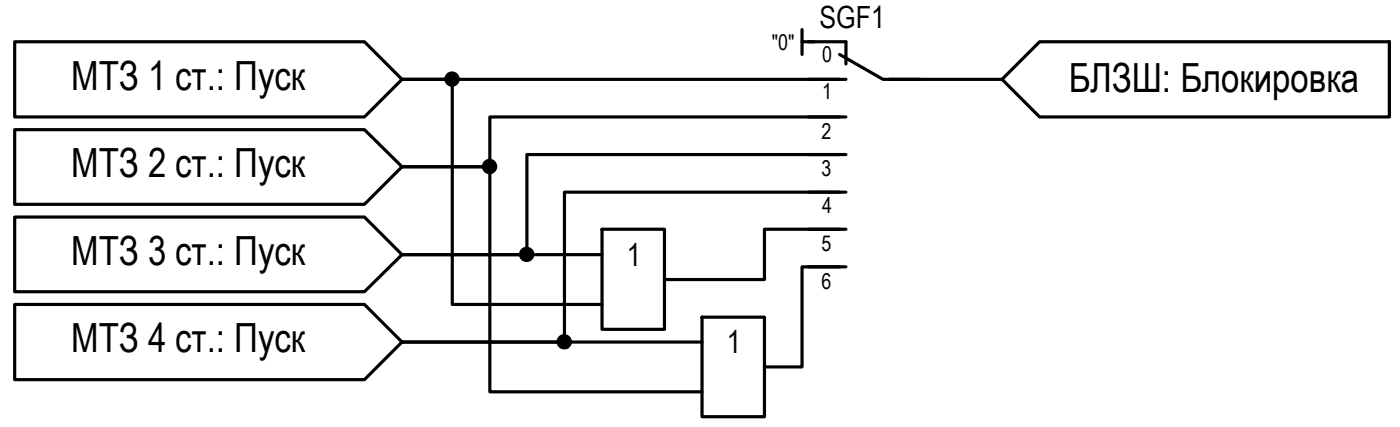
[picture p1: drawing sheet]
<svg xmlns="http://www.w3.org/2000/svg" width="112mm" height="34mm" viewBox="0 0 112 34" stroke-linecap="round" stroke-linejoin="round" font-family="sans-serif">
<path d="M64.7 3.3h3v1.8M64.7 6.3h3M67.2 4.4l3.4 1.9h3" fill="none" stroke="#000" stroke-width=".25"/>
<!-- layer: 0 -->
<g fill="none" stroke="#000" stroke-width=".25">
<path d="M1.2 3.3h28l3 3-3 3h-28zM1.2 10.4h28l3 2.9-3 3h-28zM1.2 17.3h28l3 3.1-3 2.9h-28zM32.2 6.3h4v18h12M32.2 13.3h7v18h17M32.2 6.3h35M48.2 18.3h5v8h-5zM64.2 2.4v2M64.2 3.3h.9M64.7 9.3h3M64.7 12.4h3M64.7 15.4h3"/>
<path d="M64.7 18.3h3M67.2 9.3h-28v4h-7M67.2 12.4h-25v8h-10M67.2 15.4h-22v11.9h-13l-3-3h-28v6h28l3-3h24M67.2 18.3h-6v4h-8M71.2 6.3h9M80.2 6.3l3-3h28v6h-28zM32.2 20.4h16M56.2 25.4h5v7.9h-5zM64.7 21.3h3M67.2 21.3h-3v8h-3"/>
<circle cx="36.2" cy="6.3" r=".49"/>
<circle cx="39.2" cy="13.3" r=".49"/>
<circle cx="42.1" cy="20.3" r=".49"/>
<circle cx="45.1" cy="27.3" r=".49"/>
</g>
<g fill="#000" stroke="#000" stroke-width=".08">
<path d="M35.9 6h.6zM36.1 6.9h.2zM36.1 5.8h.1zM39.1 13.8h.2zM39.1 12.9h.1zM42.1 19.8h.1zM42.1 20.8h.2zM45.1 27.8h.2zM45.1 26.8h.1z"/>
<path d="M36.1 6.9h.1zM36.1 6.9h.1z"/>
<path d="M36.1 5.8l.2 .1zM36.1 5.9h.2z"/>
<path d="M36.1 5.9h.2zM36 5.9h.3z"/>
<path d="M36 5.9h.4zM36 5.9h.4z"/>
<path d="M36 6.8h.3zM36 6.8l.3 .1z"/>
<path d="M36 5.9h.4zM36 5.9h.4z"/>
<path d="M35.9 5.9l.6 .1zM35.9 5.9l.6 .1zM35.8 6h.7z"/>
<path d="M35.9 6.8h.5zM35.9 6.8h.5z"/>
<path d="M36 6.8h.4zM36 6.8h.3z"/>
<path d="M35.8 6h.7zM35.8 6h.7z"/>
<path d="M35.8 6.7l.7 .1zM35.8 6.7l.7 .1z"/>
<path d="M35.9 6.8h.6zM35.9 6.8h.5z"/>
<path d="M35.8 6h.8zM35.8 6h.8z"/>
<path d="M35.8 6.7h.7zM35.8 6.7h.7z"/>
<path d="M35.8 6l.8 .1zM35.8 6l.8 .1z"/>
<path d="M35.8 6.6h.8zM35.8 6.6h.8z"/>
<path d="M35.8 6.6h.8zM35.8 6.6l.7 .1z"/>
<path d="M35.8 6.1h.8zM35.8 6.1h.8z"/>
<path d="M35.7 6.1l1 .1zM35.7 6.1l1 .1z"/>
<path d="M35.7 6.6h.9zM35.7 6.6h.9z"/>
<path d="M35.7 6.2h1zM35.7 6.2h1z"/>
<path d="M35.7 6.2l1 .1zM35.7 6.2l1 .1z"/>
<path d="M35.7 6.3h1zM35.7 6.3h1z"/>
<path d="M35.7 6.3h1zM35.7 6.3h1z"/>
<path d="M35.7 6.3l1 .1zM35.7 6.3l1 .1z"/>
<path d="M35.7 6.4h1zM35.7 6.4h1z"/>
<path d="M35.7 6.4l1 .1zM35.7 6.4l1 .1z"/>
<path d="M35.7 6.5l1 .1v-.1zM35.7 6.5l1 .1h-1z"/>
<path d="M35.7 6.6h1zM35.7 6.6h.9z"/>
<path d="M39.1 13.8h.1zM39.1 13.8h.1z"/>
<path d="M39.1 12.9h.2zM39.1 12.9h.2z"/>
<path d="M39.1 12.9h.2zM39 12.9h.3z"/>
<path d="M39 12.9h.4zM39 12.9h.4z"/>
<path d="M39 13.8h.3zM39 13.8h.3z"/>
<path d="M39 12.9h.4zM38.9 12.9h.5z"/>
<path d="M39 13.8h.4zM39 13.8h.3z"/>
<path d="M38.9 12.9h.5zM38.9 12.9h.5z"/>
<path d="M38.9 13.8h.5zM38.9 13.8h.5z"/>
<path d="M38.9 12.9h.6zM38.9 12.9h.6z"/>
<path d="M38.9 13.8h.5zM38.9 13.8h.5z"/>
<path d="M38.9 12.9l.6 .1zM38.9 12.9l.6 .1z"/>
<path d="M38.9 13.7h.6zM38.9 13.7l.5 .1z"/>
<path d="M38.8 13h.8zM38.8 13h.8z"/>
<path d="M38.8 13.7h.7zM38.8 13.7h.7z"/>
<path d="M38.8 13l.8 .1zM38.8 13l.8 .1z"/>
<path d="M38.8 13.1h.8zM38.8 13.1h.8z"/>
<path d="M38.8 13.6l.8 .1zM38.8 13.6l.8 .1z"/>
<path d="M38.8 13.7h.8zM38.8 13.7h.7z"/>
<path d="M38.7 13.1l.9 .1zM38.7 13.1l.9 .1z"/>
<path d="M38.7 13.2h1zM38.7 13.2h1z"/>
<path d="M38.7 13.5l.9 .1zM38.7 13.5l.9 .1z"/>
<path d="M38.7 13.6h.9zM38.7 13.6h.9z"/>
<path d="M38.7 13.2h1zM38.7 13.2h1z"/>
<path d="M38.7 13.2l1 .1zM38.7 13.2l1 .1z"/>
<path d="M38.7 13.3h1zM38.7 13.3h1z"/>
<path d="M38.7 13.3l1 .1v-.1zM38.7 13.3l1 .1h-1z"/>
<path d="M38.7 13.4l1 .1zM38.7 13.4l1 .1z"/>
<path d="M38.7 13.5h1zM38.7 13.5h1z"/>
<path d="M38.7 13.5h1zM38.7 13.5h.9z"/>
<path d="M42.1 19.8h.2zM42.1 19.8h.2z"/>
<path d="M42.1 19.8h.2zM42 19.8h.3z"/>
<path d="M42 19.8l.4 .1zM42 19.8l.4 .1z"/>
<path d="M42 19.9h.4zM41.9 19.9h.5z"/>
<path d="M41.9 19.9h.5zM41.9 19.9h.5z"/>
<path d="M41.9 19.9l.6 .1zM41.9 19.9l.6 .1z"/>
<path d="M41.9 20h.6zM41.8 20h.7z"/>
<path d="M41.8 20h.8zM41.8 20h.8z"/>
<path d="M42.1 20.8h.1zM42.1 20.8h.1z"/>
<path d="M42 20.8h.3zM42 20.8h.3z"/>
<path d="M42 20.8h.4zM42 20.8h.3z"/>
<path d="M41.9 20.8h.5zM41.9 20.8h.5z"/>
<path d="M41.9 20.7h.5zM41.9 20.7l.5 .1z"/>
<path d="M41.9 20.7h.6zM41.9 20.7h.5z"/>
<path d="M41.8 20.7h.7zM41.8 20.7h.7z"/>
<path d="M41.8 20l.8 .1zM41.8 20l.8 .1z"/>
<path d="M41.7 20.1h.9zM41.7 20.1h.9z"/>
<path d="M41.7 20.6l.9 .1zM41.7 20.6l.9 .1z"/>
<path d="M41.8 20.7h.8zM41.8 20.7h.7z"/>
<path d="M41.7 20.1h.9zM41.7 20.1h.9z"/>
<path d="M41.7 20.1l1 .1zM41.7 20.1l1 .1z"/>
<path d="M41.7 20.5l.9 .1zM41.7 20.5l.9 .1z"/>
<path d="M41.7 20.6h.9zM41.7 20.6h.9z"/>
<path d="M41.7 20.2h1zM41.7 20.2h1z"/>
<path d="M41.7 20.2l1 .1v-.1zM41.7 20.2l1 .1h-1z"/>
<path d="M41.7 20.3l1 .1zM41.7 20.3l1 .1z"/>
<path d="M41.7 20.4h1zM41.7 20.4h1z"/>
<path d="M41.7 20.4h1zM41.7 20.4h1z"/>
<path d="M41.7 20.4l1 .1zM41.7 20.4l1 .1z"/>
<path d="M41.7 20.5h1zM41.7 20.5h.9z"/>
<path d="M45.1 27.8h.1zM45.1 27.8h.1z"/>
<path d="M45.1 26.8h.2zM45.1 26.8h.2z"/>
<path d="M45.1 26.8l.2 .1zM45 26.9h.3z"/>
<path d="M45 26.9h.4zM44.9 26.9h.5z"/>
<path d="M45 27.8h.3zM45 27.8h.3z"/>
<path d="M44.9 26.9h.5zM44.9 26.9h.5z"/>
<path d="M44.9 27.8h.5zM44.9 27.8h.4z"/>
<path d="M44.9 26.9h.6zM44.9 26.9h.6z"/>
<path d="M44.9 27.8h.5zM44.9 27.8h.5z"/>
<path d="M44.9 26.9l.6 .1zM44.9 26.9l.6 .1z"/>
<path d="M44.9 27.7h.6zM44.9 27.7l.5 .1z"/>
<path d="M44.8 27h.7zM44.8 27h.7z"/>
<path d="M44.8 27.7h.7zM44.8 27.7h.7z"/>
<path d="M44.8 27h.7zM44.8 27h.7z"/>
<path d="M44.8 27h.8zM44.7 27h.9z"/>
<path d="M44.8 27.6l.7 .1zM44.8 27.6l.7 .1z"/>
<path d="M44.8 27.7h.7zM44.8 27.7h.7z"/>
<path d="M44.7 27l.9 .1zM44.7 27l.9 .1z"/>
<path d="M44.7 27.6h.9zM44.7 27.6h.8z"/>
<path d="M44.7 27.1h.9zM44.7 27.1h.9z"/>
<path d="M44.7 27.1l.9 .1v-.1zM44.7 27.1l.9 .1h-.9z"/>
<path d="M44.7 27.2l1 .1zM44.7 27.2l1 .1z"/>
<path d="M44.7 27.5h.9zM44.7 27.5h.9z"/>
<path d="M44.7 27.5l.9 .1zM44.7 27.5l.9 .1z"/>
<path d="M44.7 27.6h.9zM44.7 27.6h.9z"/>
<path d="M44.7 27.3h1zM44.7 27.3h1z"/>
<path d="M44.7 27.3h1zM44.7 27.3h1z"/>
<path d="M44.7 27.3l1 .1zM44.7 27.3l1 .1z"/>
<path d="M44.7 27.4h1zM44.7 27.4h1z"/>
<path d="M44.7 27.4h1zM44.7 27.4l.9 .1z"/>
</g>
<g font-size="3.2">
<text x="5.7" y="7.2">МТЗ 1 ст.: Пуск</text>
<text x="85.5" y="7.3">БЛЗШ: Блокировка</text>
<text x="5.7" y="14.2">МТЗ 2 ст.: Пуск</text>
<text x="5.7" y="21.2">МТЗ 3 ст.: Пуск</text>
<text x="5.7" y="28.1">МТЗ 4 ст.: Пуск</text>
</g>
<g font-size="2.5">
<text x="50.2" y="21.2">1</text>
<text x="58.2" y="28.2">1</text>
</g>
<text font-size="2.4" x="65.6" y="2.2">SGF1</text>
<g font-size="1.7">
<text x="61.8" y="4">&quot;0&quot;</text>
<text x="65.8" y="5">0</text>
<text x="65.7" y="11.1">2</text>
<text x="65.8" y="8">1</text>
<text x="65.7" y="14">3</text>
<text x="65.8" y="17.1">4</text>
<text x="65.7" y="20.1">5</text>
<text x="65.7" y="23.1">6</text>
</g>
</svg>
